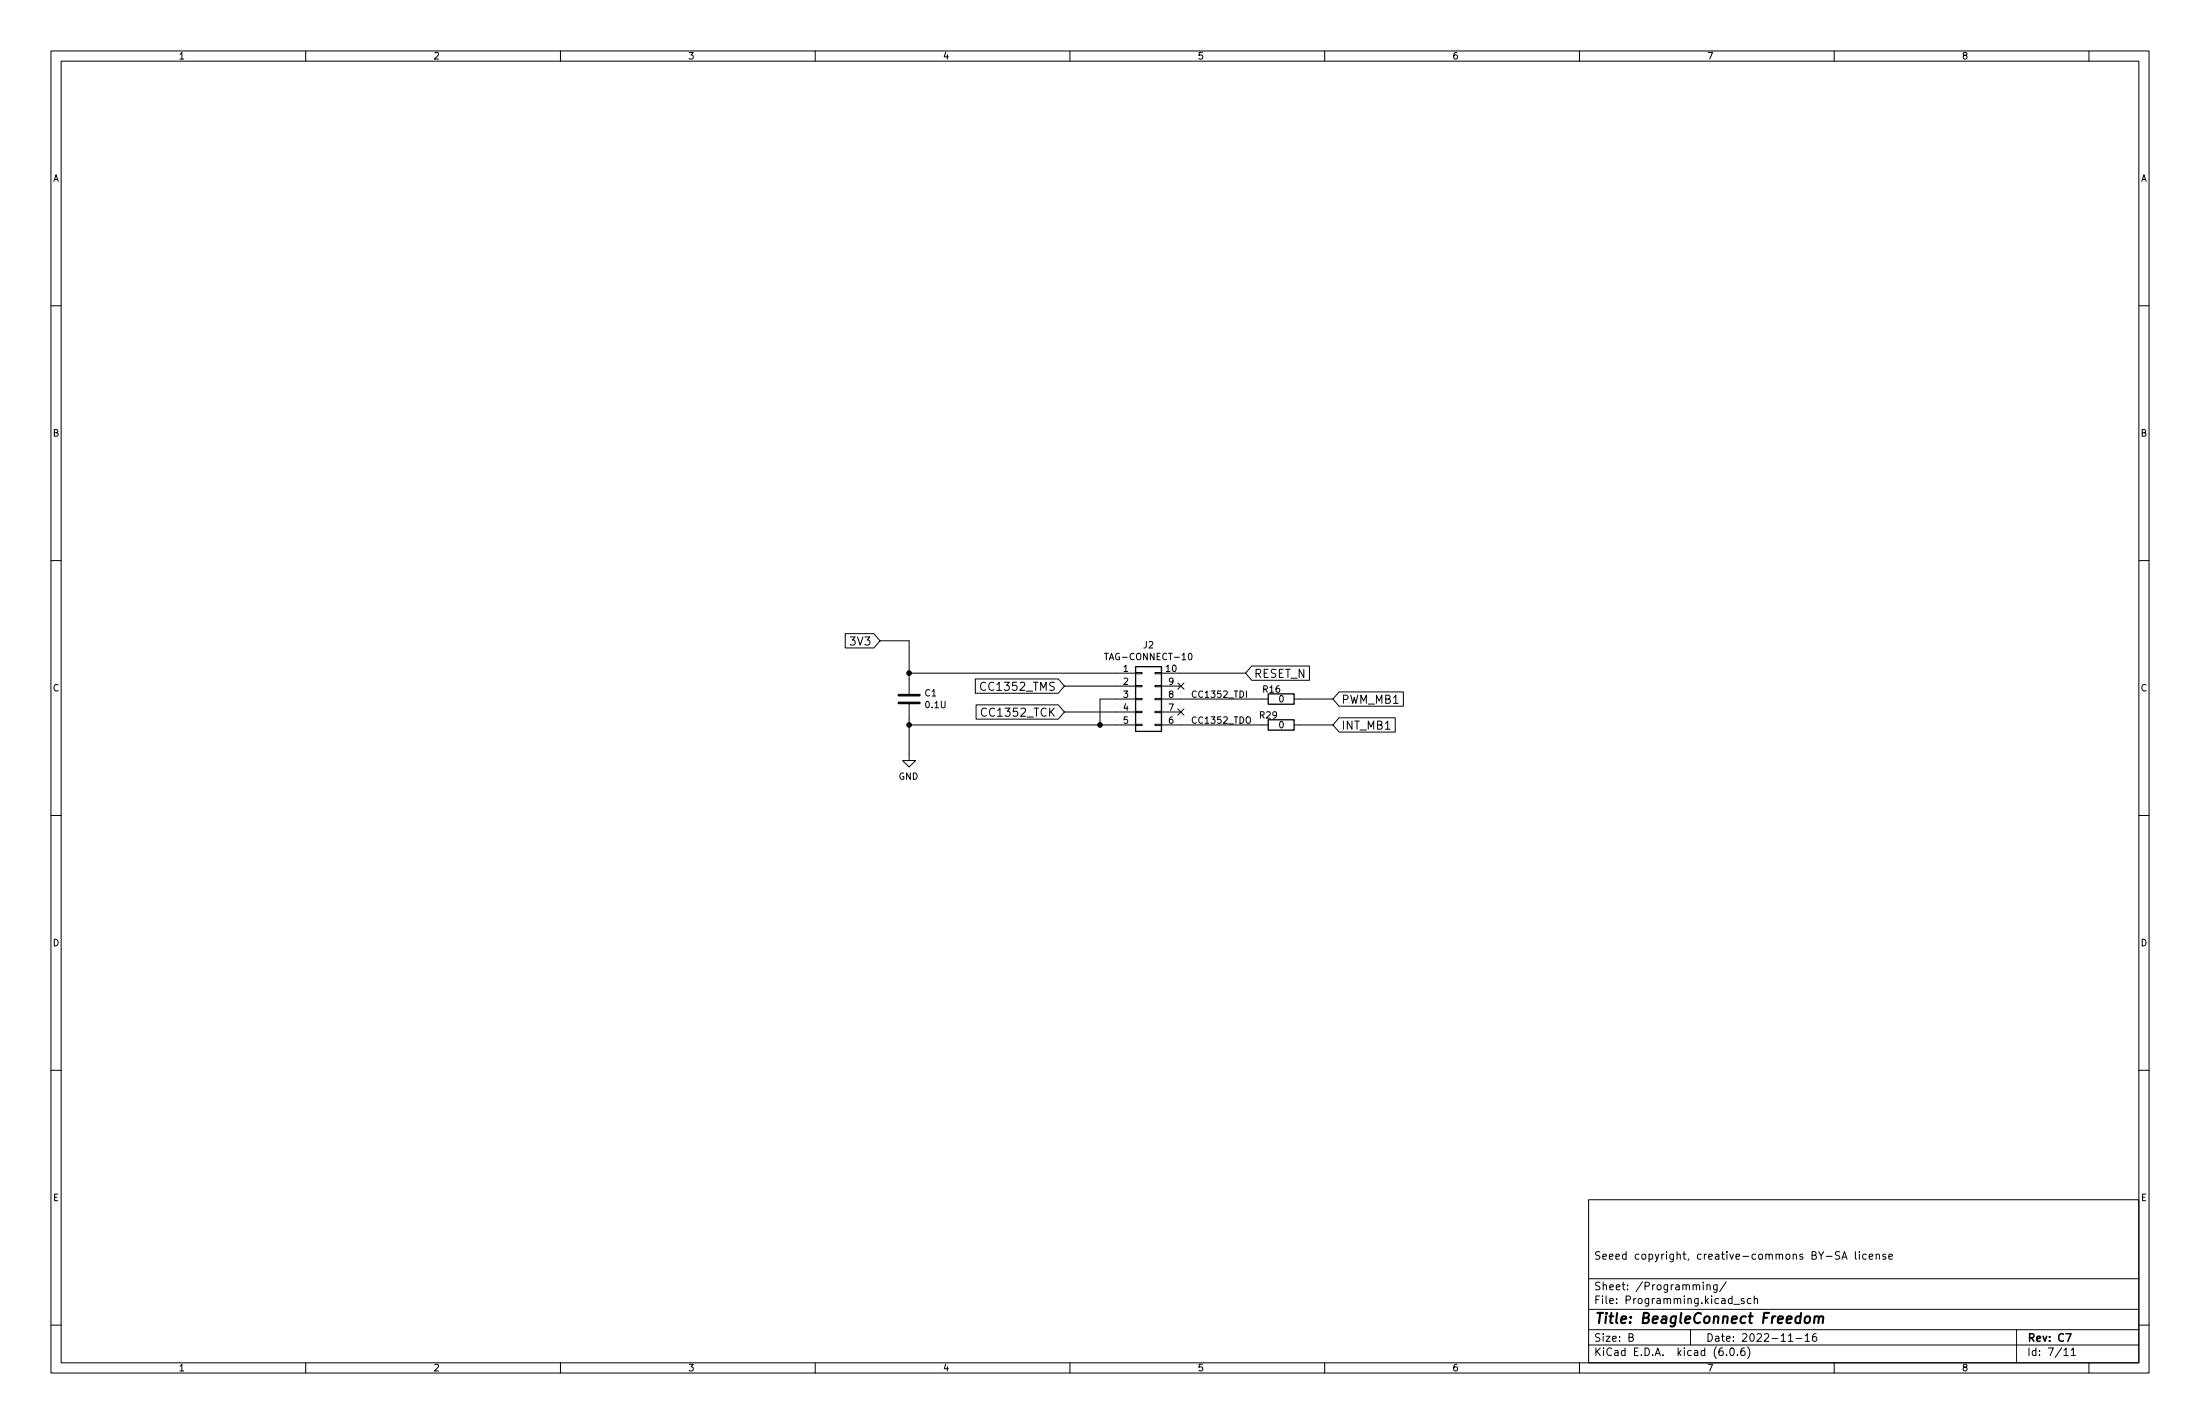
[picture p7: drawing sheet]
<svg xmlns="http://www.w3.org/2000/svg" width="432mm" height="279mm" viewBox="0 0 432 279" stroke-linecap="round" stroke-linejoin="round" font-family="sans-serif">
<g fill="none" stroke="#000" stroke-width=".2">
<path d="M10 10h411.8v259.4h-411.8zM12 12h407.8v255.4h-407.8zM60 10v2M110 10v2M160 10v2M210 10v2M260 10v2M310 10v2M360 10v2M410 10v2M10 60h2M419.8 60h2"/>
<path d="M10 110h2M419.8 110h2M165.9 124.3h5.6l1.2 1.4-1.2 1.4h-5.6zM172.7 125.7h5.7v10.4M178.4 138.2v11h-1.2l1.2 1.3 1.3-1.3h-1.3M178.4 132.1h44.5M191.4 133.2h16.3l1.2 1.4-1.2 1.4h-16.3zM191.6 138.3h16.1l1.2 1.4-1.2 1.4h-16.1zM193.4 134a.64 .64 0 0 0-.7 0 .64 .64 0 0 0-.2 .8 .6 .6 0 0 0 .3 .6 .6 .6 0 0 0 .6-.1M193.6 139.1a.64 .64 0 0 0-.8 0 .64 .64 0 0 0-.2 .8 .6 .6 0 0 0 .3 .6 .6 .6 0 0 0 .7-.1M208.9 134.6h14M208.9 139.7h14"/>
<path d="M216.8 128.2h.7M222.9 139.6h1.3v.2h-1.3zM222.9 137h1.3v.3h-1.3zM222.9 134.5h1.3v.2h-1.3zM222.9 132h1.3v.2h-1.3zM222.9 137.2h-7v5M226.7 139.6h1.3v.2h-1.3zM226.7 137h1.3v.3h-1.3zM226.7 134.5h1.3v.2h-1.3zM226.7 132h1.3v.2h-1.3zM228 132.1h16.5M228 134.6h3.8"/>
<path d="M228 137.2h20.9M228 139.7h3.8M231.2 134l1.2 1.2M231.2 139.1l1.2 1.2M232.4 134l-1.2 1.2M232.4 139.1l-1.2 1.2M233.3 128.3l.2-.1a.68 .68 0 0 1 .5 .6 .68 .68 0 0 1-.5 .7l-.3-.5zM244.6 135.6v1.2M245.7 130.7h11.3v2.8h-11.3l-1.2-1.4zM254 137.2h7.6M262.8 135.8h12.7v2.8h-12.7l-1.2-1.4zM10 160h2"/>
<path d="M178.4 142.2h44.5M222.9 142.1h1.3v.3h-1.3zM226.7 142.1h1.3v.3h-1.3zM228 142.2h20.9M254 142.2h7.6M262.8 140.8h11.1v2.8h-11.1l-1.2-1.4zM419.8 160h2M10 210h2M419.8 210h2M311.8 235.4h108v32h-108zM10 260h2M311.8 256.9h108"/>
<path d="M311.8 250.9h108M334.3 251.6v.1M334.3 252.1v1M335 252.2l.2-.1 .4 .1 .1 .9M335 252.1v1M337 252.1v1.2l-.3 .3-.3-.1M337 252.2l-.4-.1-.3 .3 .1 .6h.6M338.8 251.5l-1.3 1.9M340.3 255.9h1.1M342.3 254.9l-.4-.1-.2 .2 .1 .2 .5 .2v.3h-.6M343.7 254.9l-.5-.1-.3 .3 .2 .6h.6M344.3 254.9l.2-.1 .4 .1v.9"/>
<path d="M344.3 254.3v1.5M361.1 245.7l-.6-.1-.2 .1v.4l.6 .3 .2 .4-.3 .3-.6-.1M361.5 247.1l.5-1.5 .5 1.5M361.7 246.7h.7M364.2 245.6v1.3l.2 .2M364.9 245.6v.1M364.9 246.1v1M366.3 246.1h-.4l-.3 .3 .1 .6h.6M366.9 246.6l.7-.2-.1-.3h-.4l-.2 .2v.7h.6M368.2 246.2l.2-.1h.4l.1 1M368.2 246.1v1M370.1 246.1h-.4l-.2 .2 .1 .2 .5 .2v.3h-.6"/>
<path d="M370.7 246.6l.7-.2v-.3h-.5l-.2 .2 .1 .7h.6M419.8 260h2M60 267.4v2M110 267.4v2M160 267.4v2M210 267.4v2M260 267.4v2M310 267.4v2M311.8 263.9h108M311.8 260.9h108M319.7 262.4l.7-.1 .1-.2-.1-.4h-.7v1.5h.6l.3-.3a.39 .39 0 0 0-.4-.5M331.8 260.9v3"/>
<path d="M338.9 265.8v.2M339.7 264.5h.2a.8 .8 0 0 1 .5 .7 .8 .8 0 0 1-.5 .8 1 1 0 0 1-.2-1.5zM341 265.8v.2M342.4 264.5a.59 .59 0 0 0-.7 .6v.6l.1 .2 .4 .1 .2-.2 .1-.5-.1-.2-.5-.1-.2 .3M343 264.3a1.72 1.72 0 0 1 0 2.2M351 263.2h.9M352.5 262.6h1.2M354.3 262.1l.4-.4v1.5M354.3 263.2h.9M356.4 261.7a.6 .6 0 0 0-.7 .6v.6l.2 .2 .4 .1 .2-.2 .1-.5-.2-.2-.4-.1-.3 .3M360 267.4v2M395.8 260.9v6.5"/>
<path d="M405.1 264.9l.4-.4v1.5M405.1 266h.8M406.5 264.9l.4-.4v1.5M406.5 266h.9M410 267.4v2"/>
</g>
<path d="M405.5 261.7h1l-.6 1.5" fill="none" stroke="#000" stroke-width=".3"/>
<path d="M354.4 258.5a.52 .52 0 0 1 .5-.2 .52 .52 0 0 1 .4 .4l-.1 .5a.55 .55 0 0 1-.5 .4 .55 .55 0 0 1-.5-.4zM356.2 258.5a.49 .49 0 0 1 .8 .1l-.1 1M356.2 258.3l-.2 1.3M357 258.6a.5 .5 0 0 1 .8-.2l-.1 1.2" fill="none" stroke="#000" stroke-width=".4"/>
<path d="M176.4 137.9h4.1M176.4 136.4h4.1" fill="none" stroke="#000" stroke-width=".51"/>
<path d="M222.9 130.8h5.1v12.7h-5.1zM248.9 136.1h5.1v2.1h-5.1zM248.9 141.2h5.1v2.1h-5.1z" fill="none" stroke="#000" stroke-width=".25"/>
<g fill="#000" stroke="#000" stroke-width=".2">
<circle cx="178.4" cy="132.1" r=".46"/>
<circle cx="178.4" cy="142.2" r=".46"/>
<circle cx="215.9" cy="142.2" r=".46"/>
</g>
<text font-size="2.8" x="312.8" y="259.7">Title: BeagleConnect Freedom</text>
<g font-size="2.2">
<text x="167.2" y="126.6">3V3</text>
<text x="193.2" y="135.5">CC1352_TMS</text>
<text x="246.1" y="133">RESET_N</text>
<text x="193.3" y="140.6">CC1352_TCK</text>
<text x="263.2" y="138.1">PWM_MB1</text>
<text x="263.2" y="143.2">INT_MB1</text>
</g>
<g font-size="2.1">
<text x="312.8" y="247.1">Seeed copyright, creative-commons BY-SA license</text>
<text x="312.8" y="255.9">File: Programming.kicad_sch</text>
<text x="312.8" y="253.2">Sheet: /Programming/</text>
<text x="312.8" y="263.2">Size: B</text>
<text x="334.8" y="263.2">Date: 2022-11-16</text>
<text x="397.8" y="263.2">Rev: C7</text>
<text x="312.8" y="266">KiCad E.D.A. kicad (6.0.6)</text>
<text x="397.8" y="266">Id: 7/11</text>
</g>
<g font-size="1.8">
<text x="35" y="11.7">1</text>
<text x="85" y="11.7">2</text>
<text x="135" y="11.7">3</text>
<text x="185" y="11.7">4</text>
<text x="235" y="11.7">5</text>
<text x="285" y="11.7">6</text>
<text x="335" y="11.7">7</text>
<text x="385" y="11.7">8</text>
<text x="10.3" y="35.6">A</text>
<text x="420.1" y="35.6">A</text>
<text x="10.3" y="85.7">B</text>
<text x="420.1" y="85.7">B</text>
<text x="217.6" y="129.5">TAG-CONNECT-10</text>
<text x="220.5" y="131.8">1</text>
<text x="224.4" y="127.2">J2</text>
<text x="228.9" y="131.8">10</text>
<text x="10.3" y="135.6">C</text>
<text x="181.5" y="136.6">C1</text>
<text x="220.5" y="134.4">2</text>
<text x="220.5" y="136.9">3</text>
<text x="229.4" y="136.9">8</text>
<text x="229.4" y="134.4">9</text>
<text x="233.7" y="136.9">CC1352_TDI</text>
<text x="248" y="135.9">R16</text>
<text x="251" y="137.8">0</text>
<text x="420.1" y="135.6">C</text>
<text x="181.7" y="138.9">0.1U</text>
<text x="220.5" y="139.4">4</text>
<text x="220.5" y="142">5</text>
<text x="229.4" y="142">6</text>
<text x="229.4" y="139.4">7</text>
<text x="233.7" y="142">CC1352_TDO</text>
<text x="247.3" y="141">R29</text>
<text x="251" y="142.9">0</text>
<text x="176.3" y="153">GND</text>
<text x="10.3" y="185.7">D</text>
<text x="420.1" y="185.7">D</text>
<text x="10.4" y="235.7">E</text>
<text x="420.2" y="235.7">E</text>
<text x="35" y="269.1">1</text>
<text x="85" y="269.1">2</text>
<text x="135" y="269.1">3</text>
<text x="185" y="269.1">4</text>
<text x="235" y="269.1">5</text>
<text x="285" y="269.1">6</text>
<text x="335" y="269.1">7</text>
<text x="385" y="269.1">8</text>
</g>
</svg>
